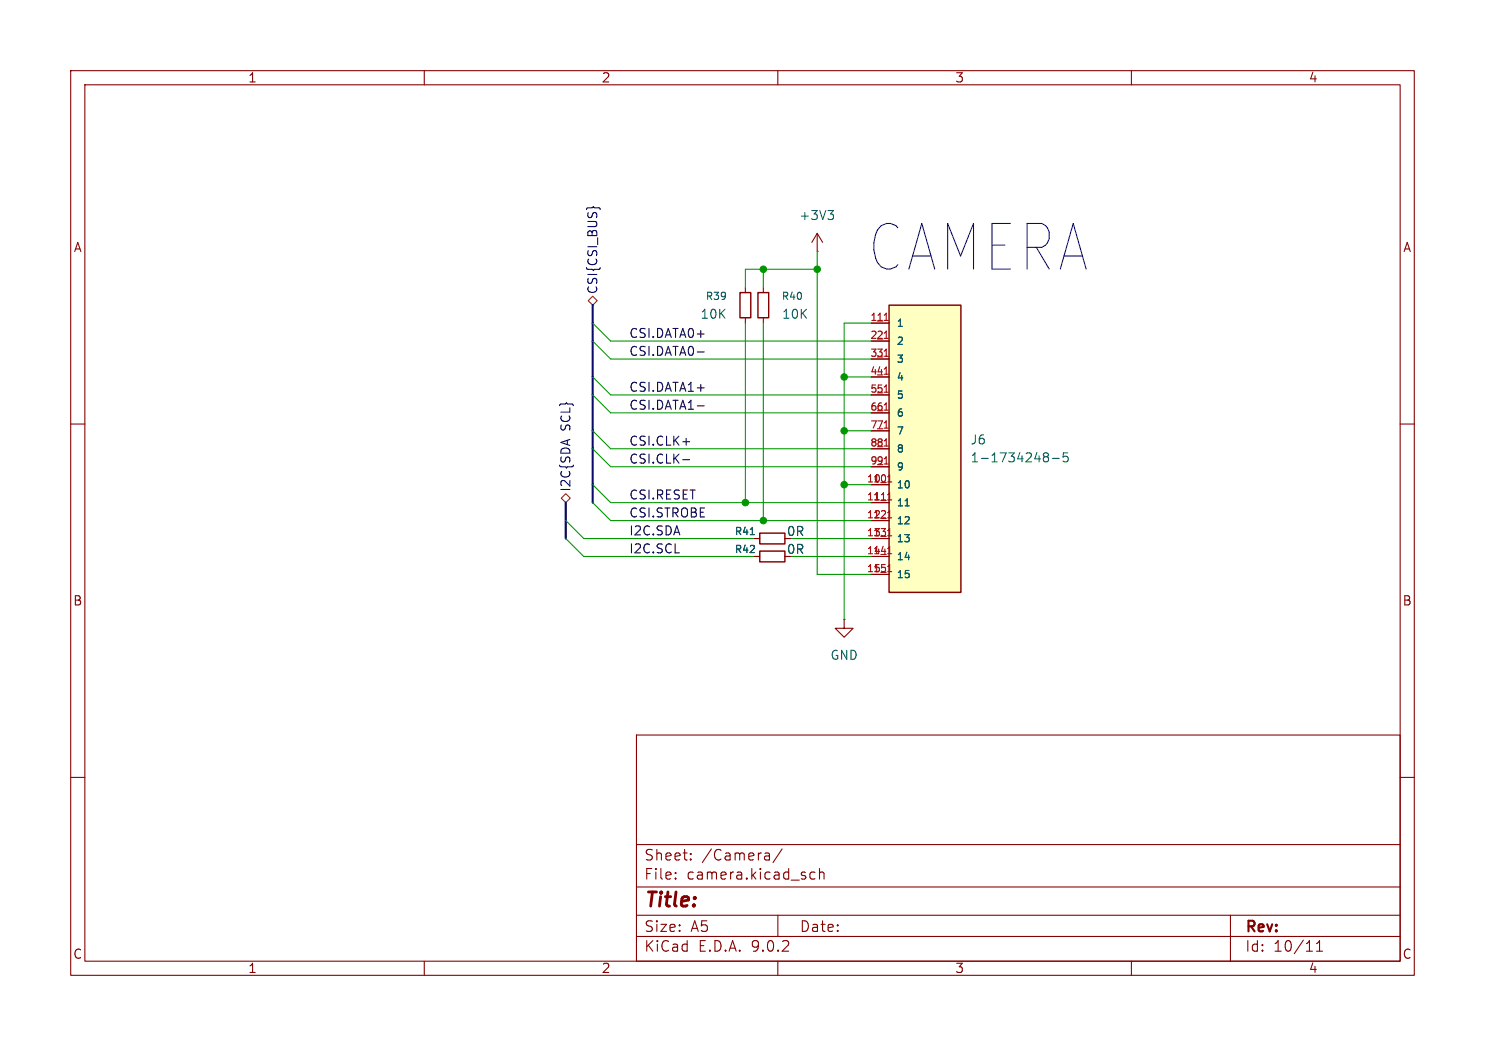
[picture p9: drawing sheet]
(kicad_sch
 (version 20250114)
 (generator "eeschema")
 (generator_version "9.0")
 (paper "A5")
 (lib_symbols
  (symbol "1-1734248-5:1-1734248-5"
   (pin_names
    (offset 1.016)) (exclude_from_sim no) (in_bom yes) (on_board yes)
   (property "Reference" "J" (at -5.08 20.955 0) (effects (font (size 1.27 1.27)) (justify left bottom)))
   (property "Value" "1-1734248-5" (at -5.08 -22.86 0) (effects (font (size 1.27 1.27)) (justify left bottom)))
   (property "Footprint" "1-1734248-5:TE_1-1734248-5" (at 0 0 0) (effects (font (size 1.27 1.27)) (justify bottom) (hide yes)))
   (property "Datasheet" "" (at 0 0 0) (effects (font (size 1.27 1.27)) (hide yes)))
   (property "Description" "Conn FPC Connector SKT 15 POS 1mm Solder ST SMD T/R" (at 0 0 0) (effects (font (size 1.27 1.27)) (justify bottom) (hide yes)))
   (property "COMMENT" "1-1734248-5" (at 0 0 0) (effects (font (size 1.27 1.27)) (justify bottom) (hide yes)))
   (property "Comment" "1-1734248-5" (at 0 0 0) (effects (font (size 1.27 1.27)) (justify bottom) (hide yes)))
   (property "Check_prices" "https://www.snapeda.com/parts/1-1734248-5/TE+Connectivity+AMP+Connectors/view-part/?ref=eda" (at 0 0 0) (effects (font (size 1.27 1.27)) (justify bottom) (hide yes)))
   (property "MF" "TE Connectivity" (at 0 0 0) (effects (font (size 1.27 1.27)) (justify bottom) (hide yes)))
   (property "PACKAGE" "None" (at 0 0 0) (effects (font (size 1.27 1.27)) (justify bottom) (hide yes)))
   (property "PRICE" "None" (at 0 0 0) (effects (font (size 1.27 1.27)) (justify bottom) (hide yes)))
   (property "Package" "None" (at 0 0 0) (effects (font (size 1.27 1.27)) (justify bottom) (hide yes)))
   (property "TE_PURCHASE_URL" "https://www.te.com/usa-en/product-1-1734248-5.html?te_bu=Cor&te_type=disp&te_campaign=seda_glo_cor-seda-global-disp-prtnr-fy19-seda-model-bom-cta_sma-317_1&elqCampaignId=32493" (at 0 0 0) (effects (font (size 1.27 1.27)) (justify bottom) (hide yes)))
   (property "Availability" "In Stock" (at 0 0 0) (effects (font (size 1.27 1.27)) (justify bottom) (hide yes)))
   (property "STANDARD" "Manufacturer Recommendations" (at 0 0 0) (effects (font (size 1.27 1.27)) (justify bottom) (hide yes)))
   (property "PARTREV" "E1" (at 0 0 0) (effects (font (size 1.27 1.27)) (justify bottom) (hide yes)))
   (property "SnapEDA_Link" "https://www.snapeda.com/parts/1-1734248-5/TE+Connectivity+AMP+Connectors/view-part/?ref=snap" (at 0 0 0) (effects (font (size 1.27 1.27)) (justify bottom) (hide yes)))
   (property "MP" "1-1734248-5" (at 0 0 0) (effects (font (size 1.27 1.27)) (justify bottom) (hide yes)))
   (property "Price" "None" (at 0 0 0) (effects (font (size 1.27 1.27)) (justify bottom) (hide yes)))
   (property "EU_ROHS_COMPLIANCE" "Compliant" (at 0 0 0) (effects (font (size 1.27 1.27)) (justify bottom) (hide yes)))
   (property "Description_1" "15 Position FPC Connector Contacts, Vertical - 1 Sided 0.039 (1.00mm) Surface Mount" (at 0 0 0) (effects (font (size 1.27 1.27)) (justify bottom) (hide yes)))
   (property "AVAILABILITY" "Unavailable" (at 0 0 0) (effects (font (size 1.27 1.27)) (justify bottom) (hide yes)))
   (property "MANUFACTURER" "TE Connectivity" (at 0 0 0) (effects (font (size 1.27 1.27)) (justify bottom) (hide yes)))
   (symbol "1-1734248-5_0_0"
    (rectangle (start -5.08 -20.32) (end 5.08 20.32) (stroke (width 0.2032) (type default)) (fill (type background)))
    (pin passive line (at -7.62 17.78 0) (length 2.54) (name "1" (effects (font (size 1.016 1.016)))) (number "1" (effects (font (size 1.016 1.016)))))
    (pin passive line (at -7.62 17.78 0) (length 2.54) (name "1" (effects (font (size 1.016 1.016)))) (number "1_1" (effects (font (size 1.016 1.016)))))
    (pin passive line (at -7.62 15.24 0) (length 2.54) (name "2" (effects (font (size 1.016 1.016)))) (number "2" (effects (font (size 1.016 1.016)))))
    (pin passive line (at -7.62 15.24 0) (length 2.54) (name "2" (effects (font (size 1.016 1.016)))) (number "2_1" (effects (font (size 1.016 1.016)))))
    (pin passive line (at -7.62 12.7 0) (length 2.54) (name "3" (effects (font (size 1.016 1.016)))) (number "3" (effects (font (size 1.016 1.016)))))
    (pin passive line (at -7.62 12.7 0) (length 2.54) (name "3" (effects (font (size 1.016 1.016)))) (number "3_1" (effects (font (size 1.016 1.016)))))
    (pin passive line (at -7.62 10.16 0) (length 2.54) (name "4" (effects (font (size 1.016 1.016)))) (number "4" (effects (font (size 1.016 1.016)))))
    (pin passive line (at -7.62 10.16 0) (length 2.54) (name "4" (effects (font (size 1.016 1.016)))) (number "4_1" (effects (font (size 1.016 1.016)))))
    (pin passive line (at -7.62 7.62 0) (length 2.54) (name "5" (effects (font (size 1.016 1.016)))) (number "5" (effects (font (size 1.016 1.016)))))
    (pin passive line (at -7.62 7.62 0) (length 2.54) (name "5" (effects (font (size 1.016 1.016)))) (number "5_1" (effects (font (size 1.016 1.016)))))
    (pin passive line (at -7.62 5.08 0) (length 2.54) (name "6" (effects (font (size 1.016 1.016)))) (number "6" (effects (font (size 1.016 1.016)))))
    (pin passive line (at -7.62 5.08 0) (length 2.54) (name "6" (effects (font (size 1.016 1.016)))) (number "6_1" (effects (font (size 1.016 1.016)))))
    (pin passive line (at -7.62 2.54 0) (length 2.54) (name "7" (effects (font (size 1.016 1.016)))) (number "7" (effects (font (size 1.016 1.016)))))
    (pin passive line (at -7.62 2.54 0) (length 2.54) (name "7" (effects (font (size 1.016 1.016)))) (number "7_1" (effects (font (size 1.016 1.016)))))
    (pin passive line (at -7.62 0 0) (length 2.54) (name "8" (effects (font (size 1.016 1.016)))) (number "8" (effects (font (size 1.016 1.016)))))
    (pin passive line (at -7.62 0 0) (length 2.54) (name "8" (effects (font (size 1.016 1.016)))) (number "8_1" (effects (font (size 1.016 1.016)))))
    (pin passive line (at -7.62 -2.54 0) (length 2.54) (name "9" (effects (font (size 1.016 1.016)))) (number "9" (effects (font (size 1.016 1.016)))))
    (pin passive line (at -7.62 -2.54 0) (length 2.54) (name "9" (effects (font (size 1.016 1.016)))) (number "9_1" (effects (font (size 1.016 1.016)))))
    (pin passive line (at -7.62 -5.08 0) (length 2.54) (name "10" (effects (font (size 1.016 1.016)))) (number "10" (effects (font (size 1.016 1.016)))))
    (pin passive line (at -7.62 -5.08 0) (length 2.54) (name "10" (effects (font (size 1.016 1.016)))) (number "10_1" (effects (font (size 1.016 1.016)))))
    (pin passive line (at -7.62 -7.62 0) (length 2.54) (name "11" (effects (font (size 1.016 1.016)))) (number "11" (effects (font (size 1.016 1.016)))))
    (pin passive line (at -7.62 -7.62 0) (length 2.54) (name "11" (effects (font (size 1.016 1.016)))) (number "11_1" (effects (font (size 1.016 1.016)))))
    (pin passive line (at -7.62 -10.16 0) (length 2.54) (name "12" (effects (font (size 1.016 1.016)))) (number "12" (effects (font (size 1.016 1.016)))))
    (pin passive line (at -7.62 -10.16 0) (length 2.54) (name "12" (effects (font (size 1.016 1.016)))) (number "12_1" (effects (font (size 1.016 1.016)))))
    (pin passive line (at -7.62 -12.7 0) (length 2.54) (name "13" (effects (font (size 1.016 1.016)))) (number "13" (effects (font (size 1.016 1.016)))))
    (pin passive line (at -7.62 -12.7 0) (length 2.54) (name "13" (effects (font (size 1.016 1.016)))) (number "13_1" (effects (font (size 1.016 1.016)))))
    (pin passive line (at -7.62 -15.24 0) (length 2.54) (name "14" (effects (font (size 1.016 1.016)))) (number "14" (effects (font (size 1.016 1.016)))))
    (pin passive line (at -7.62 -15.24 0) (length 2.54) (name "14" (effects (font (size 1.016 1.016)))) (number "14_1" (effects (font (size 1.016 1.016)))))
    (pin passive line (at -7.62 -17.78 0) (length 2.54) (name "15" (effects (font (size 1.016 1.016)))) (number "15" (effects (font (size 1.016 1.016)))))
    (pin passive line (at -7.62 -17.78 0) (length 2.54) (name "15" (effects (font (size 1.016 1.016)))) (number "15_1" (effects (font (size 1.016 1.016))))))
   (embedded_fonts no))
  (symbol "Device:R_Small"
   (pin_numbers (hide yes))
   (pin_names
    (offset 0.254) (hide yes)) (exclude_from_sim no) (in_bom yes) (on_board yes)
   (property "Reference" "R" (at 0 0 90) (effects (font (size 1.016 1.016))))
   (property "Value" "R_Small" (at 1.778 0 90) (effects (font (size 1.27 1.27))))
   (property "Footprint" "" (at 0 0 0) (effects (font (size 1.27 1.27)) (hide yes)))
   (property "Datasheet" "~" (at 0 0 0) (effects (font (size 1.27 1.27)) (hide yes)))
   (property "Description" "Resistor, small symbol" (at 0 0 0) (effects (font (size 1.27 1.27)) (hide yes)))
   (symbol "R_Small_0_1"
    (rectangle (start -0.762 1.778) (end 0.762 -1.778) (stroke (width 0.2032) (type default)) (fill (type none))))
   (symbol "R_Small_1_1"
    (pin passive line (at 0 2.54 270) (length 0.762) (name "~" (effects (font (size 1.27 1.27)))) (number "1" (effects (font (size 1.27 1.27)))))
    (pin passive line (at 0 -2.54 90) (length 0.762) (name "~" (effects (font (size 1.27 1.27)))) (number "2" (effects (font (size 1.27 1.27))))))
   (embedded_fonts no))
  (symbol "power:+3V3"
   (power)
   (pin_numbers (hide yes))
   (pin_names
    (offset 0) (hide yes)) (exclude_from_sim no) (in_bom yes) (on_board yes)
   (property "Reference" "#PWR" (at 0 -3.81 0) (effects (font (size 1.27 1.27)) (hide yes)))
   (property "Value" "+3V3" (at 0 3.556 0) (effects (font (size 1.27 1.27))))
   (property "Footprint" "" (at 0 0 0) (effects (font (size 1.27 1.27)) (hide yes)))
   (property "Datasheet" "" (at 0 0 0) (effects (font (size 1.27 1.27)) (hide yes)))
   (property "Description" "Power symbol creates a global label with name \"+3V3\"" (at 0 0 0) (effects (font (size 1.27 1.27)) (hide yes)))
   (symbol "+3V3_0_1"
    (polyline (pts (xy -0.762 1.27) (xy 0 2.54)) (stroke (width 0) (type default)) (fill (type none)))
    (polyline (pts (xy 0 2.54) (xy 0.762 1.27)) (stroke (width 0) (type default)) (fill (type none)))
    (polyline (pts (xy 0 0) (xy 0 2.54)) (stroke (width 0) (type default)) (fill (type none))))
   (symbol "+3V3_1_1"
    (pin power_in line (at 0 0 90) (length 0) (name "~" (effects (font (size 1.27 1.27)))) (number "1" (effects (font (size 1.27 1.27))))))
   (embedded_fonts no))
  (symbol "power:GND"
   (power)
   (pin_numbers (hide yes))
   (pin_names
    (offset 0) (hide yes)) (exclude_from_sim no) (in_bom yes) (on_board yes)
   (property "Reference" "#PWR" (at 0 -6.35 0) (effects (font (size 1.27 1.27)) (hide yes)))
   (property "Value" "GND" (at 0 -3.81 0) (effects (font (size 1.27 1.27))))
   (property "Footprint" "" (at 0 0 0) (effects (font (size 1.27 1.27)) (hide yes)))
   (property "Datasheet" "" (at 0 0 0) (effects (font (size 1.27 1.27)) (hide yes)))
   (property "Description" "Power symbol creates a global label with name \"GND\" , ground" (at 0 0 0) (effects (font (size 1.27 1.27)) (hide yes)))
   (symbol "GND_0_1"
    (polyline (pts (xy 0 0) (xy 0 -1.27) (xy 1.27 -1.27) (xy 0 -2.54) (xy -1.27 -1.27) (xy 0 -1.27)) (stroke (width 0) (type default)) (fill (type none))))
   (symbol "GND_1_1"
    (pin power_in line (at 0 0 270) (length 0) (name "~" (effects (font (size 1.27 1.27)))) (number "1" (effects (font (size 1.27 1.27))))))
   (embedded_fonts no)))
 (text "CAMERA"
  (exclude_from_sim no)
  (at 122.428 39.116 0)
  (effects (font (size 6.4516 5.4838)) (justify left bottom)))
 (junction
  (at 107.95 38.1)
  (diameter 0)
  (color 0 0 0 0))
 (junction
  (at 119.38 53.34)
  (diameter 0)
  (color 0 0 0 0))
 (junction
  (at 105.41 71.12)
  (diameter 0)
  (color 0 0 0 0))
 (junction
  (at 119.38 60.96)
  (diameter 0)
  (color 0 0 0 0))
 (junction
  (at 115.57 38.1)
  (diameter 0)
  (color 0 0 0 0))
 (junction
  (at 119.38 68.58)
  (diameter 0)
  (color 0 0 0 0))
 (junction
  (at 107.95 73.66)
  (diameter 0)
  (color 0 0 0 0))
 (bus_entry
  (at 83.82 60.96)
  (size 2.54 2.54)
  (stroke (width 0) (type default)))
 (bus_entry
  (at 83.82 53.34)
  (size 2.54 2.54)
  (stroke (width 0) (type default)))
 (bus_entry
  (at 80.01 76.2)
  (size 2.54 2.54)
  (stroke (width 0) (type default)))
 (bus_entry
  (at 83.82 45.72)
  (size 2.54 2.54)
  (stroke (width 0) (type default)))
 (bus_entry
  (at 83.82 63.5)
  (size 2.54 2.54)
  (stroke (width 0) (type default)))
 (bus_entry
  (at 83.82 71.12)
  (size 2.54 2.54)
  (stroke (width 0) (type default)))
 (bus_entry
  (at 80.01 73.66)
  (size 2.54 2.54)
  (stroke (width 0) (type default)))
 (bus_entry
  (at 83.82 55.88)
  (size 2.54 2.54)
  (stroke (width 0) (type default)))
 (bus_entry
  (at 83.82 48.26)
  (size 2.54 2.54)
  (stroke (width 0) (type default)))
 (bus_entry
  (at 83.82 68.58)
  (size 2.54 2.54)
  (stroke (width 0) (type default)))
 (wire
  (pts (xy 119.38 53.34) (xy 119.38 60.96))
  (stroke (width 0) (type default)))
 (bus
  (pts (xy 80.01 71.12) (xy 80.01 73.66))
  (stroke (width 0) (type default)))
 (bus
  (pts (xy 83.82 45.72) (xy 83.82 43.18))
  (stroke (width 0) (type default)))
 (bus
  (pts (xy 83.82 71.12) (xy 83.82 68.58))
  (stroke (width 0) (type default)))
 (wire
  (pts (xy 111.76 76.2) (xy 123.19 76.2))
  (stroke (width 0) (type default)))
 (wire
  (pts (xy 86.36 50.8) (xy 123.19 50.8))
  (stroke (width 0) (type default)))
 (wire
  (pts (xy 86.36 73.66) (xy 107.95 73.66))
  (stroke (width 0) (type default)))
 (wire
  (pts (xy 105.41 45.72) (xy 105.41 71.12))
  (stroke (width 0) (type default)))
 (wire
  (pts (xy 82.55 78.74) (xy 106.68 78.74))
  (stroke (width 0) (type default)))
 (wire
  (pts (xy 86.36 66.04) (xy 123.19 66.04))
  (stroke (width 0) (type default)))
 (wire
  (pts (xy 82.55 76.2) (xy 106.68 76.2))
  (stroke (width 0) (type default)))
 (wire
  (pts (xy 105.41 71.12) (xy 123.19 71.12))
  (stroke (width 0) (type default)))
 (wire
  (pts (xy 107.95 45.72) (xy 107.95 73.66))
  (stroke (width 0) (type default)))
 (bus
  (pts (xy 80.01 76.2) (xy 80.01 73.66))
  (stroke (width 0) (type default)))
 (wire
  (pts (xy 111.76 78.74) (xy 123.19 78.74))
  (stroke (width 0) (type default)))
 (wire
  (pts (xy 119.38 68.58) (xy 123.19 68.58))
  (stroke (width 0) (type default)))
 (bus
  (pts (xy 83.82 55.88) (xy 83.82 60.96))
  (stroke (width 0) (type default)))
 (wire
  (pts (xy 105.41 38.1) (xy 107.95 38.1))
  (stroke (width 0) (type default)))
 (wire
  (pts (xy 123.19 45.72) (xy 119.38 45.72))
  (stroke (width 0) (type default)))
 (wire
  (pts (xy 86.36 63.5) (xy 123.19 63.5))
  (stroke (width 0) (type default)))
 (wire
  (pts (xy 119.38 60.96) (xy 123.19 60.96))
  (stroke (width 0) (type default)))
 (bus
  (pts (xy 83.82 63.5) (xy 83.82 60.96))
  (stroke (width 0) (type default)))
 (wire
  (pts (xy 105.41 40.64) (xy 105.41 38.1))
  (stroke (width 0) (type default)))
 (wire
  (pts (xy 86.36 55.88) (xy 123.19 55.88))
  (stroke (width 0) (type default)))
 (wire
  (pts (xy 107.95 38.1) (xy 107.95 40.64))
  (stroke (width 0) (type default)))
 (wire
  (pts (xy 115.57 35.56) (xy 115.57 38.1))
  (stroke (width 0) (type default)))
 (wire
  (pts (xy 119.38 60.96) (xy 119.38 68.58))
  (stroke (width 0) (type default)))
 (wire
  (pts (xy 119.38 53.34) (xy 123.19 53.34))
  (stroke (width 0) (type default)))
 (wire
  (pts (xy 86.36 48.26) (xy 123.19 48.26))
  (stroke (width 0) (type default)))
 (wire
  (pts (xy 86.36 71.12) (xy 105.41 71.12))
  (stroke (width 0) (type default)))
 (wire
  (pts (xy 86.36 58.42) (xy 123.19 58.42))
  (stroke (width 0) (type default)))
 (wire
  (pts (xy 119.38 68.58) (xy 119.38 87.63))
  (stroke (width 0) (type default)))
 (bus
  (pts (xy 83.82 48.26) (xy 83.82 53.34))
  (stroke (width 0) (type default)))
 (wire
  (pts (xy 119.38 45.72) (xy 119.38 53.34))
  (stroke (width 0) (type default)))
 (wire
  (pts (xy 107.95 73.66) (xy 123.19 73.66))
  (stroke (width 0) (type default)))
 (bus
  (pts (xy 83.82 68.58) (xy 83.82 63.5))
  (stroke (width 0) (type default)))
 (wire
  (pts (xy 115.57 38.1) (xy 115.57 81.28))
  (stroke (width 0) (type default)))
 (bus
  (pts (xy 83.82 53.34) (xy 83.82 55.88))
  (stroke (width 0) (type default)))
 (bus
  (pts (xy 83.82 45.72) (xy 83.82 48.26))
  (stroke (width 0) (type default)))
 (wire
  (pts (xy 107.95 38.1) (xy 115.57 38.1))
  (stroke (width 0) (type default)))
 (wire
  (pts (xy 123.19 81.28) (xy 115.57 81.28))
  (stroke (width 0) (type default)))
 (label "CSI.DATA1-"
  (at 88.9 58.42 0)
  (effects (font (size 1.27 1.27)) (justify left bottom)))
 (label "CSI.DATA0-"
  (at 88.9 50.8 0)
  (effects (font (size 1.27 1.27)) (justify left bottom)))
 (label "CSI.RESET"
  (at 88.9 71.12 0)
  (effects (font (size 1.27 1.27)) (justify left bottom)))
 (label "I2C.SDA"
  (at 88.9 76.2 0)
  (effects (font (size 1.27 1.27)) (justify left bottom)))
 (label "CSI.DATA1+"
  (at 88.9 55.88 0)
  (effects (font (size 1.27 1.27)) (justify left bottom)))
 (label "CSI.DATA0+"
  (at 88.9 48.26 0)
  (effects (font (size 1.27 1.27)) (justify left bottom)))
 (label "CSI.CLK+"
  (at 88.9 63.5 0)
  (effects (font (size 1.27 1.27)) (justify left bottom)))
 (label "CSI.STROBE"
  (at 88.9 73.66 0)
  (effects (font (size 1.27 1.27)) (justify left bottom)))
 (label "CSI.CLK-"
  (at 88.9 66.04 0)
  (effects (font (size 1.27 1.27)) (justify left bottom)))
 (label "I2C.SCL"
  (at 88.9 78.74 0)
  (effects (font (size 1.27 1.27)) (justify left bottom)))
 (hierarchical_label "CSI{CSI_BUS}"
  (shape bidirectional)
  (at 83.82 43.18 90)
  (effects (font (size 1.27 1.27)) (justify left)))
 (hierarchical_label "I2C{SDA SCL}"
  (shape bidirectional)
  (at 80.01 71.12 90)
  (effects (font (size 1.27 1.27)) (justify left)))
 (symbol
  (lib_id "Device:R_Small")
  (at 105.41 43.18 0)
  (mirror y)
  (unit 1)
  (exclude_from_sim no)
  (in_bom yes)
  (on_board yes)
  (dnp no)
  (property "Reference" "R39" (at 102.87 41.9099 0) (effects (font (size 1.016 1.016)) (justify left)))
  (property "Value" "10K" (at 102.87 44.4499 0) (effects (font (size 1.27 1.27)) (justify left)))
  (property "Footprint" "Resistor_SMD:R_0402_1005Metric" (at 105.41 43.18 0) (effects (font (size 1.27 1.27)) (hide yes)))
  (property "Datasheet" "~" (at 105.41 43.18 0) (effects (font (size 1.27 1.27)) (hide yes)))
  (property "Description" "Resistor, small symbol" (at 105.41 43.18 0) (effects (font (size 1.27 1.27)) (hide yes)))
  (property "Sim.Device" "" (at 105.41 43.18 0) (effects (font (size 1.27 1.27))))
  (property "LCSC" "C25744" (at 105.41 43.18 0) (effects (font (size 1.27 1.27)) (hide yes)))
  (property "DigiKey_Part_Number" "" (at 105.41 43.18 0) (effects (font (size 1.27 1.27))))
  (property "Sim.Pin" "" (at 105.41 43.18 0) (effects (font (size 1.27 1.27))))
  (property "JLCPCB_CORRECTION" "" (at 105.41 43.18 0) (effects (font (size 1.27 1.27))))
  (property "Purchase-URL" "" (at 105.41 43.18 0) (effects (font (size 1.27 1.27)) (hide yes)))
  (pin "2")
  (pin "1"))
 (symbol
  (lib_id "1-1734248-5:1-1734248-5")
  (at 130.81 63.5 0)
  (unit 1)
  (exclude_from_sim no)
  (in_bom yes)
  (on_board yes)
  (dnp no)
  (fields_autoplaced yes)
  (property "Reference" "J6" (at 137.16 62.2299 0) (effects (font (size 1.27 1.27)) (justify left)))
  (property "Value" "1-1734248-5" (at 137.16 64.7699 0) (effects (font (size 1.27 1.27)) (justify left)))
  (property "Footprint" "1-1734248-5:TE_1-1734248-5" (at 130.81 63.5 0) (effects (font (size 1.27 1.27)) (justify bottom) (hide yes)))
  (property "Datasheet" "" (at 130.81 63.5 0) (effects (font (size 1.27 1.27)) (hide yes)))
  (property "Description" "" (at 130.81 63.5 0) (effects (font (size 1.27 1.27)) (hide yes)))
  (property "COMMENT" "1-1734248-5" (at 130.81 63.5 0) (effects (font (size 1.27 1.27)) (justify bottom) (hide yes)))
  (property "Comment" "1-1734248-5" (at 130.81 63.5 0) (effects (font (size 1.27 1.27)) (justify bottom) (hide yes)))
  (property "Check_prices" "https://www.snapeda.com/parts/1-1734248-5/TE+Connectivity+AMP+Connectors/view-part/?ref=eda" (at 130.81 63.5 0) (effects (font (size 1.27 1.27)) (justify bottom) (hide yes)))
  (property "MF" "TE Connectivity" (at 130.81 63.5 0) (effects (font (size 1.27 1.27)) (justify bottom) (hide yes)))
  (property "DESCRIPTION" "Conn FPC Connector SKT 15 POS 1mm Solder ST SMD T/R" (at 130.81 63.5 0) (effects (font (size 1.27 1.27)) (justify bottom) (hide yes)))
  (property "PACKAGE" "None" (at 130.81 63.5 0) (effects (font (size 1.27 1.27)) (justify bottom) (hide yes)))
  (property "PRICE" "None" (at 130.81 63.5 0) (effects (font (size 1.27 1.27)) (justify bottom) (hide yes)))
  (property "Package" "None" (at 130.81 63.5 0) (effects (font (size 1.27 1.27)) (justify bottom) (hide yes)))
  (property "TE_PURCHASE_URL" "https://www.te.com/usa-en/product-1-1734248-5.html?te_bu=Cor&te_type=disp&te_campaign=seda_glo_cor-seda-global-disp-prtnr-fy19-seda-model-bom-cta_sma-317_1&elqCampaignId=32493" (at 130.81 63.5 0) (effects (font (size 1.27 1.27)) (justify bottom) (hide yes)))
  (property "Availability" "In Stock" (at 130.81 63.5 0) (effects (font (size 1.27 1.27)) (justify bottom) (hide yes)))
  (property "STANDARD" "Manufacturer Recommendations" (at 130.81 63.5 0) (effects (font (size 1.27 1.27)) (justify bottom) (hide yes)))
  (property "PARTREV" "E1" (at 130.81 63.5 0) (effects (font (size 1.27 1.27)) (justify bottom) (hide yes)))
  (property "SnapEDA_Link" "https://www.snapeda.com/parts/1-1734248-5/TE+Connectivity+AMP+Connectors/view-part/?ref=snap" (at 130.81 63.5 0) (effects (font (size 1.27 1.27)) (justify bottom) (hide yes)))
  (property "MP" "1-1734248-5" (at 130.81 63.5 0) (effects (font (size 1.27 1.27)) (justify bottom) (hide yes)))
  (property "Price" "None" (at 130.81 63.5 0) (effects (font (size 1.27 1.27)) (justify bottom) (hide yes)))
  (property "EU_ROHS_COMPLIANCE" "Compliant" (at 130.81 63.5 0) (effects (font (size 1.27 1.27)) (justify bottom) (hide yes)))
  (property "Description_1" "15 Position FPC Connector Contacts, Vertical - 1 Sided 0.039 (1.00mm) Surface Mount" (at 130.81 63.5 0) (effects (font (size 1.27 1.27)) (justify bottom) (hide yes)))
  (property "AVAILABILITY" "Unavailable" (at 130.81 63.5 0) (effects (font (size 1.27 1.27)) (justify bottom) (hide yes)))
  (property "MANUFACTURER" "TE Connectivity" (at 130.81 63.5 0) (effects (font (size 1.27 1.27)) (justify bottom) (hide yes)))
  (property "Sim.Device" "" (at 130.81 63.5 0) (effects (font (size 1.27 1.27))))
  (property "LCSC" "C2922285" (at 130.81 63.5 0) (effects (font (size 1.27 1.27)) (hide yes)))
  (property "DigiKey_Part_Number" "" (at 130.81 63.5 0) (effects (font (size 1.27 1.27))))
  (property "Sim.Pin" "" (at 130.81 63.5 0) (effects (font (size 1.27 1.27))))
  (property "JLCPCB_CORRECTION" "" (at 130.81 63.5 0) (effects (font (size 1.27 1.27))))
  (property "Purchase-URL" "" (at 130.81 63.5 0) (effects (font (size 1.27 1.27)) (hide yes)))
  (pin "9_1")
  (pin "8_1")
  (pin "3")
  (pin "14_1")
  (pin "11_1")
  (pin "11")
  (pin "12_1")
  (pin "14")
  (pin "7")
  (pin "5_1")
  (pin "9")
  (pin "13_1")
  (pin "2_1")
  (pin "2")
  (pin "4_1")
  (pin "4")
  (pin "8")
  (pin "6_1")
  (pin "13")
  (pin "7_1")
  (pin "5")
  (pin "10_1")
  (pin "10")
  (pin "12")
  (pin "15_1")
  (pin "15")
  (pin "6")
  (pin "3_1")
  (pin "1")
  (pin "1_1"))
 (symbol
  (lib_id "Device:R_Small")
  (at 109.22 78.74 90)
  (unit 1)
  (exclude_from_sim no)
  (in_bom yes)
  (on_board yes)
  (dnp no)
  (property "Reference" "R42" (at 105.41 77.724 90) (effects (font (size 1.016 1.016))))
  (property "Value" "0R" (at 112.522 77.724 90) (effects (font (size 1.27 1.27))))
  (property "Footprint" "Resistor_SMD:R_0402_1005Metric" (at 109.22 78.74 0) (effects (font (size 1.27 1.27)) (hide yes)))
  (property "Datasheet" "~" (at 109.22 78.74 0) (effects (font (size 1.27 1.27)) (hide yes)))
  (property "Description" "Resistor, small symbol" (at 109.22 78.74 0) (effects (font (size 1.27 1.27)) (hide yes)))
  (property "Sim.Device" "" (at 109.22 78.74 0) (effects (font (size 1.27 1.27))))
  (property "LCSC" "C17168" (at 109.22 78.74 0) (effects (font (size 1.27 1.27)) (hide yes)))
  (property "DigiKey_Part_Number" "" (at 109.22 78.74 0) (effects (font (size 1.27 1.27))))
  (property "Sim.Pin" "" (at 109.22 78.74 0) (effects (font (size 1.27 1.27))))
  (property "JLCPCB_CORRECTION" "" (at 109.22 78.74 0) (effects (font (size 1.27 1.27))))
  (property "Purchase-URL" "" (at 109.22 78.74 90) (effects (font (size 1.27 1.27)) (hide yes)))
  (pin "2")
  (pin "1"))
 (symbol
  (lib_id "Device:R_Small")
  (at 109.22 76.2 90)
  (unit 1)
  (exclude_from_sim no)
  (in_bom yes)
  (on_board yes)
  (dnp no)
  (property "Reference" "R41" (at 105.41 75.184 90) (effects (font (size 1.016 1.016))))
  (property "Value" "0R" (at 112.522 75.184 90) (effects (font (size 1.27 1.27))))
  (property "Footprint" "Resistor_SMD:R_0402_1005Metric" (at 109.22 76.2 0) (effects (font (size 1.27 1.27)) (hide yes)))
  (property "Datasheet" "~" (at 109.22 76.2 0) (effects (font (size 1.27 1.27)) (hide yes)))
  (property "Description" "Resistor, small symbol" (at 109.22 76.2 0) (effects (font (size 1.27 1.27)) (hide yes)))
  (property "Sim.Device" "" (at 109.22 76.2 0) (effects (font (size 1.27 1.27))))
  (property "LCSC" "C17168" (at 109.22 76.2 0) (effects (font (size 1.27 1.27)) (hide yes)))
  (property "DigiKey_Part_Number" "" (at 109.22 76.2 0) (effects (font (size 1.27 1.27))))
  (property "Sim.Pin" "" (at 109.22 76.2 0) (effects (font (size 1.27 1.27))))
  (property "JLCPCB_CORRECTION" "" (at 109.22 76.2 0) (effects (font (size 1.27 1.27))))
  (property "Purchase-URL" "" (at 109.22 76.2 90) (effects (font (size 1.27 1.27)) (hide yes)))
  (pin "2")
  (pin "1"))
 (symbol
  (lib_id "Device:R_Small")
  (at 107.95 43.18 0)
  (unit 1)
  (exclude_from_sim no)
  (in_bom yes)
  (on_board yes)
  (dnp no)
  (fields_autoplaced yes)
  (property "Reference" "R40" (at 110.49 41.9099 0) (effects (font (size 1.016 1.016)) (justify left)))
  (property "Value" "10K" (at 110.49 44.4499 0) (effects (font (size 1.27 1.27)) (justify left)))
  (property "Footprint" "Resistor_SMD:R_0402_1005Metric" (at 107.95 43.18 0) (effects (font (size 1.27 1.27)) (hide yes)))
  (property "Datasheet" "~" (at 107.95 43.18 0) (effects (font (size 1.27 1.27)) (hide yes)))
  (property "Description" "Resistor, small symbol" (at 107.95 43.18 0) (effects (font (size 1.27 1.27)) (hide yes)))
  (property "Sim.Device" "" (at 107.95 43.18 0) (effects (font (size 1.27 1.27))))
  (property "LCSC" "C25744" (at 107.95 43.18 0) (effects (font (size 1.27 1.27)) (hide yes)))
  (property "DigiKey_Part_Number" "" (at 107.95 43.18 0) (effects (font (size 1.27 1.27))))
  (property "Sim.Pin" "" (at 107.95 43.18 0) (effects (font (size 1.27 1.27))))
  (property "JLCPCB_CORRECTION" "" (at 107.95 43.18 0) (effects (font (size 1.27 1.27))))
  (property "Purchase-URL" "" (at 107.95 43.18 0) (effects (font (size 1.27 1.27)) (hide yes)))
  (pin "2")
  (pin "1"))
 (symbol
  (lib_id "power:GND")
  (at 119.38 87.63 0)
  (unit 1)
  (exclude_from_sim no)
  (in_bom yes)
  (on_board yes)
  (dnp no)
  (fields_autoplaced yes)
  (property "Reference" "#PWR046" (at 119.38 93.98 0) (effects (font (size 1.27 1.27)) (hide yes)))
  (property "Value" "GND" (at 119.38 92.71 0) (effects (font (size 1.27 1.27))))
  (property "Footprint" "" (at 119.38 87.63 0) (effects (font (size 1.27 1.27)) (hide yes)))
  (property "Datasheet" "" (at 119.38 87.63 0) (effects (font (size 1.27 1.27)) (hide yes)))
  (property "Description" "Power symbol creates a global label with name \"GND\" , ground" (at 119.38 87.63 0) (effects (font (size 1.27 1.27)) (hide yes)))
  (pin "1"))
 (symbol
  (lib_id "power:+3V3")
  (at 115.57 35.56 0)
  (unit 1)
  (exclude_from_sim no)
  (in_bom yes)
  (on_board yes)
  (dnp no)
  (fields_autoplaced yes)
  (property "Reference" "#PWR045" (at 115.57 39.37 0) (effects (font (size 1.27 1.27)) (hide yes)))
  (property "Value" "+3V3" (at 115.57 30.48 0) (effects (font (size 1.27 1.27))))
  (property "Footprint" "" (at 115.57 35.56 0) (effects (font (size 1.27 1.27)) (hide yes)))
  (property "Datasheet" "" (at 115.57 35.56 0) (effects (font (size 1.27 1.27)) (hide yes)))
  (property "Description" "Power symbol creates a global label with name \"+3V3\"" (at 115.57 35.56 0) (effects (font (size 1.27 1.27)) (hide yes)))
  (pin "1")))
